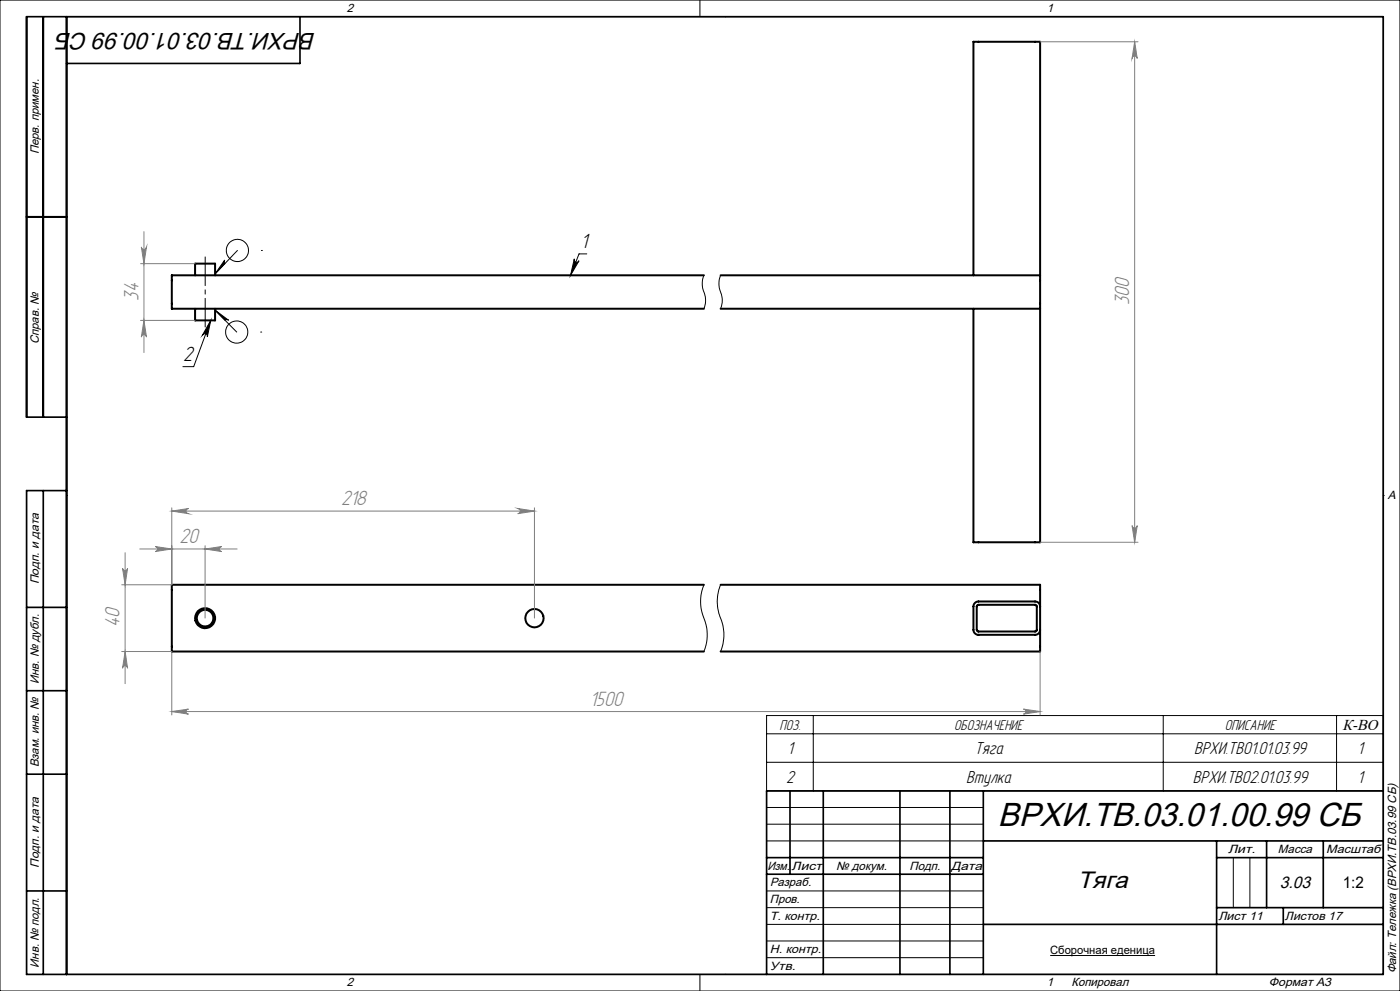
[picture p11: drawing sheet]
<svg xmlns="http://www.w3.org/2000/svg" width="420mm" height="297mm" viewBox="0 0 420 297" stroke-linecap="round" stroke-linejoin="round" font-family="sans-serif">
<g fill="none" stroke="#000" stroke-width=".6">
<path d="M8 65h12M58.5 82.5v-3.5h6v3.5M58.5 92.5v3.5h6v-3.5M211.2 82.5h-159.7v10h159.7M216.2 92.5h95.8M216.2 82.5h95.8M292 82.5v-70h20v70M292 92.5v70h20v-70M312 82.5v10M211.2 175.3h-159.7v20h159.7M216.2 175.3h95.8v20h-95.8M293.2 181.4l17.5-.1 .3 .4v7.2l-.4 .4-17.3-.1-.3-.4v-7.1z"/>
<path d="M312 181.7a1.45 1.45 0 0 0-1.5-1.4h-17a1.51 1.51 0 0 0-1.5 1.4v7.1a1.51 1.51 0 0 0 1.5 1.4h17a1.45 1.45 0 0 0 1.5-1.4"/>
<circle cx="61.5" cy="185.3" r="2.49"/>
<circle cx="61.5" cy="185.3" r="3"/>
<circle cx="160.3" cy="185.3" r="2.74"/>
</g>
<g fill="none" stroke="#000" stroke-width=".3">
<path d="M0 0h420v297h-420zM20 5h395v287h-395zM210 0v5M217.5 5h.1M67.4 77.9l-.2 .5 .3 .6-3 3.1zM71.2 75.1l-6.7 7M78.4 75.1h.1M172.3 77.6a.76 .76 0 0 0 .4 .9 .76 .76 0 0 0 1-.4l-2.5 4.4zM176 76.1h-2.3l-2.5 6.4M63.2 96l-1 5a.78 .78 0 0 0-.5-1 .78 .78 0 0 0-1 .4zM63.2 96l-5.1 13.9h-3.2M64.5 93l4.1 3-.4-.2-.7 .2z"/>
<path d="M64.5 93l6.5 6.5M78.2 99.5h.1M211.2 82.5a7.5 7.5 0 0 0 .3 6.1l.2 1.8-.5 2.1M216.2 82.5a7.5 7.5 0 0 0 .3 6.1l.2 1.8-.5 2.1M20 148.5h.1M415 148.5h.1M211.2 175.3a14 14 0 0 0 .5 11.4 12.9 12.9 0 0 1-.5 8.6M216.2 175.3a14 14 0 0 0 .5 11.4 12.9 12.9 0 0 1-.5 8.6M230 219.9h185M244 214.5v22.5M349 214.5v22.5M401 214.5v22.5"/>
<path d="M415 214.5h-185v22.5h185M230 228.5h185M230 242h65M230 247h65M230 252h65M370 257v15M375 257v15M230 267h65M230 272h65M230 277h65M210 292v5M217.5 292h.1"/>
<path d="M230 282h65M230 287h65M315.1 286.4h31.4"/>
<circle cx="71.2" cy="75" r="3.3"/>
<circle cx="71" cy="99.5" r="3.3"/>
</g>
<g fill="none" stroke="#808080" stroke-width=".3">
<path d="M312 12.5h29.4M340.4 12.5v150M340.4 12.5l.8 5a.78 .78 0 0 0-.8-.7 .78 .78 0 0 0-.8 .7zM42.2 79h16.3M42.4 74a.78 .78 0 0 0 .8 .8 .78 .78 0 0 0 .8-.8l-.8 5zM43.2 69.4v36.3M42.2 96h16.3M43.2 96l.8 5a.78 .78 0 0 0-.8-.7 .78 .78 0 0 0-.8 .7zM51.5 153.2l5.1-.8a.78 .78 0 0 0-.8 .8 .78 .78 0 0 0 .8 .7zM51.5 152.2v23.1h-15M51.5 153.2h108.8M155.3 152.4l5 .8-5 .7a.78 .78 0 0 0 .8-.7 .78 .78 0 0 0-.8-.8z"/>
<path d="M160.3 152.2v33M339.6 157.5a.78 .78 0 0 0 .8 .8 .78 .78 0 0 0 .8-.8l-.8 5zM36.8 170.3a.76 .76 0 0 0 .7 .7 .76 .76 0 0 0 .8-.7l-.8 5zM37.5 165.7v39.2M41.9 164.5h29.3M46.5 163.8l5 .7-5 .8a.76 .76 0 0 0 .7-.8 .76 .76 0 0 0-.7-.7zM61.5 164.5l5-.7a.76 .76 0 0 0-.7 .7 .76 .76 0 0 0 .7 .8zM61.5 163.5v21.7M312 162.5h29.4M36.5 195.3h15v19M37.5 195.3l.8 5a.76 .76 0 0 0-.8-.8 .76 .76 0 0 0-.7 .8zM312 195.3v19"/>
<path d="M51.5 213.3l5.1-.8a.76 .76 0 0 0-.8 .8 .76 .76 0 0 0 .8 .7zM51.5 213.3h260.5M307 212.5l5 .8-5 .7a.76 .76 0 0 0 .8-.7 .76 .76 0 0 0-.8-.8z"/>
</g>
<path d="M61.6 98v-21" fill="none" stroke="#000" stroke-width=".3" stroke-dasharray="15.2 1.3 1.3 1.3" stroke-dashoffset="6.6"/>
<g fill="none" stroke="#000" stroke-width=".5">
<path d="M13 5v120M20 5v287M90 5v14h-70M8 65h12M20 125h-12v-120h407v287h-407v-145h12M13 147v145M8 182h12M8 207h12M8 232h12M237 237v25M247 237v55M270 237v55"/>
<path d="M285 237v55M295 237v55M415 237h-185v55M230 257h65M295 252h120M365 252v40M365 257h50M380 252v20M397 252v20M8 267h12M230 262h65M295 277h120"/>
<path d="M365 272h50M385 272v5"/>
</g>
<path d="M172.3 77.6a.76 .76 0 0 0 .4 .9 .76 .76 0 0 0 1-.4l-2.5 4.4zM63.2 96l-1 5a.78 .78 0 0 0-.5-1 .78 .78 0 0 0-1 .4zM64.5 93l4.1 3-.4-.2-.7 .2zM67.4 77.9l-.2 .5 .3 .6-3 3.1z" fill="#000"/>
<g fill="#808080">
<path d="M307 212.5l5 .8-5 .7a.76 .76 0 0 0 .8-.7 .76 .76 0 0 0-.8-.8zM51.5 213.3l5.1-.8a.76 .76 0 0 0-.8 .8 .76 .76 0 0 0 .8 .7z"/>
<path d="M339.6 157.5a.78 .78 0 0 0 .8 .8 .78 .78 0 0 0 .8-.8l-.8 5zM340.4 12.5l.8 5a.78 .78 0 0 0-.8-.7 .78 .78 0 0 0-.8 .7z"/>
<path d="M42.4 74a.78 .78 0 0 0 .8 .8 .78 .78 0 0 0 .8-.8l-.8 5zM43.2 96l.8 5a.78 .78 0 0 0-.8-.7 .78 .78 0 0 0-.8 .7zM36.8 170.3a.76 .76 0 0 0 .7 .7 .76 .76 0 0 0 .8-.7l-.8 5zM37.5 195.3l.8 5a.76 .76 0 0 0-.8-.8 .76 .76 0 0 0-.7 .8z"/>
<path d="M46.5 163.8l5 .7-5 .8a.76 .76 0 0 0 .7-.8 .76 .76 0 0 0-.7-.7zM61.5 164.5l5-.7a.76 .76 0 0 0-.7 .7 .76 .76 0 0 0 .7 .8zM51.5 153.2l5.1-.8a.78 .78 0 0 0-.8 .8 .78 .78 0 0 0 .8 .7zM155.3 152.4l5 .8-5 .7a.78 .78 0 0 0 .8-.7 .78 .78 0 0 0-.8-.8z"/>
</g>
<text font-size="10" x="299.4" y="247.6">ВРХИ.ТВ.03.01.00.99 СБ</text>
<g font-size="7.1">
<text x="94.7" y="9.8" transform="rotate(-180 94.7 9.8)">ВРХИ.ТВ.03.01.00.99 СБ</text>
<text x="323.3" y="266.1">Тяга</text>
</g>
<g font-size="6.9">
<text x="174.2" y="74.4">1</text>
<text x="54.9" y="108.2">2</text>
</g>
<g font-size="6.9" fill="#808080">
<text x="41.5" y="90.1" transform="rotate(-90 41.5 90.1)">34</text>
<text x="338.8" y="91.4" transform="rotate(-90 338.8 91.4)">300</text>
<text x="102.3" y="151.5">218</text>
<text x="53.8" y="162.9">20</text>
<text x="35.9" y="188" transform="rotate(-90 35.9 188)">40</text>
<text x="177" y="211.6">1500</text>
</g>
<g font-size="5.8">
<text x="236.2" y="226">1</text>
<text x="292.3" y="226">Тяга</text>
<text x="358.2" y="226">ВРХИ.ТВ01.01.03.99</text>
<text x="407.2" y="226">1</text>
<text x="235.9" y="234.6">2</text>
<text x="289.9" y="234.6">Втулка</text>
<text x="357.8" y="234.6">ВРХИ.ТВ02.01.03.99</text>
<text x="407.2" y="234.6">1</text>
</g>
<text font-size="5" x="383.9" y="266">3.03</text>
<g font-size="4.8">
<text x="367.5" y="218.9">ОПИСАНИЕ</text>
<text x="402.8" y="266">1:2</text>
</g>
<g font-size="4.7">
<text x="233.9" y="218.9">ПОЗ.</text>
<text x="286.3" y="218.9">ОБОЗНАЧЕНИЕ</text>
<text x="402.8" y="218.8">К-ВО</text>
</g>
<g font-size="3.6">
<text x="104" y="3.6">2</text>
<text x="314" y="3.6">1</text>
<text x="11.6" y="46.3" transform="rotate(-90 11.6 46.3)">Перв. примен.</text>
<text x="11.6" y="103.2" transform="rotate(-90 11.6 103.2)">Справ. №</text>
<text x="416.4" y="149.6">A</text>
<text x="11.6" y="175.1" transform="rotate(-90 11.6 175.1)">Подп. и дата</text>
<text x="11.6" y="205" transform="rotate(-90 11.6 205)">Инв. № дубл.</text>
<text x="11.6" y="230" transform="rotate(-90 11.6 230)">Взам. инв. №</text>
<text x="368.4" y="255.6">Лит.</text>
<text x="383.4" y="255.6">Масса</text>
<text x="397.8" y="255.6">Масштаб</text>
<text x="11.6" y="260.1" transform="rotate(-90 11.6 260.1)">Подп. и дата</text>
<text x="230.2" y="260.6">Изм.</text>
<text x="237.5" y="260.6">Лист</text>
<text x="250.9" y="260.6">№ докум.</text>
<text x="272.9" y="260.6">Подп.</text>
<text x="285.4" y="260.6">Дата</text>
<text x="231" y="265.6">Разраб.</text>
<text x="231" y="275.6">Т. контр.</text>
<text x="231" y="270.6">Пров.</text>
<text x="365.5" y="275.6">Лист 11</text>
<text x="385.5" y="275.6">Листов 17</text>
<text x="231" y="285.6">Н. контр.</text>
<text x="11.6" y="290" transform="rotate(-90 11.6 290)">Инв. № подл.</text>
<text x="231" y="290.6">Утв.</text>
<text x="418.9" y="291.8" transform="rotate(-90 418.9 291.8)">Файл: Тележка (ВРХИ.ТВ.03.99 СБ)</text>
<text x="104" y="295.6">2</text>
<text x="314" y="295.6">1</text>
<text x="321.5" y="295.6">Копировал</text>
<text x="380.7" y="295.6">Формат А3</text>
</g>
<text font-size="3.4" x="315.1" y="286">Сборочная еденица</text>
</svg>
